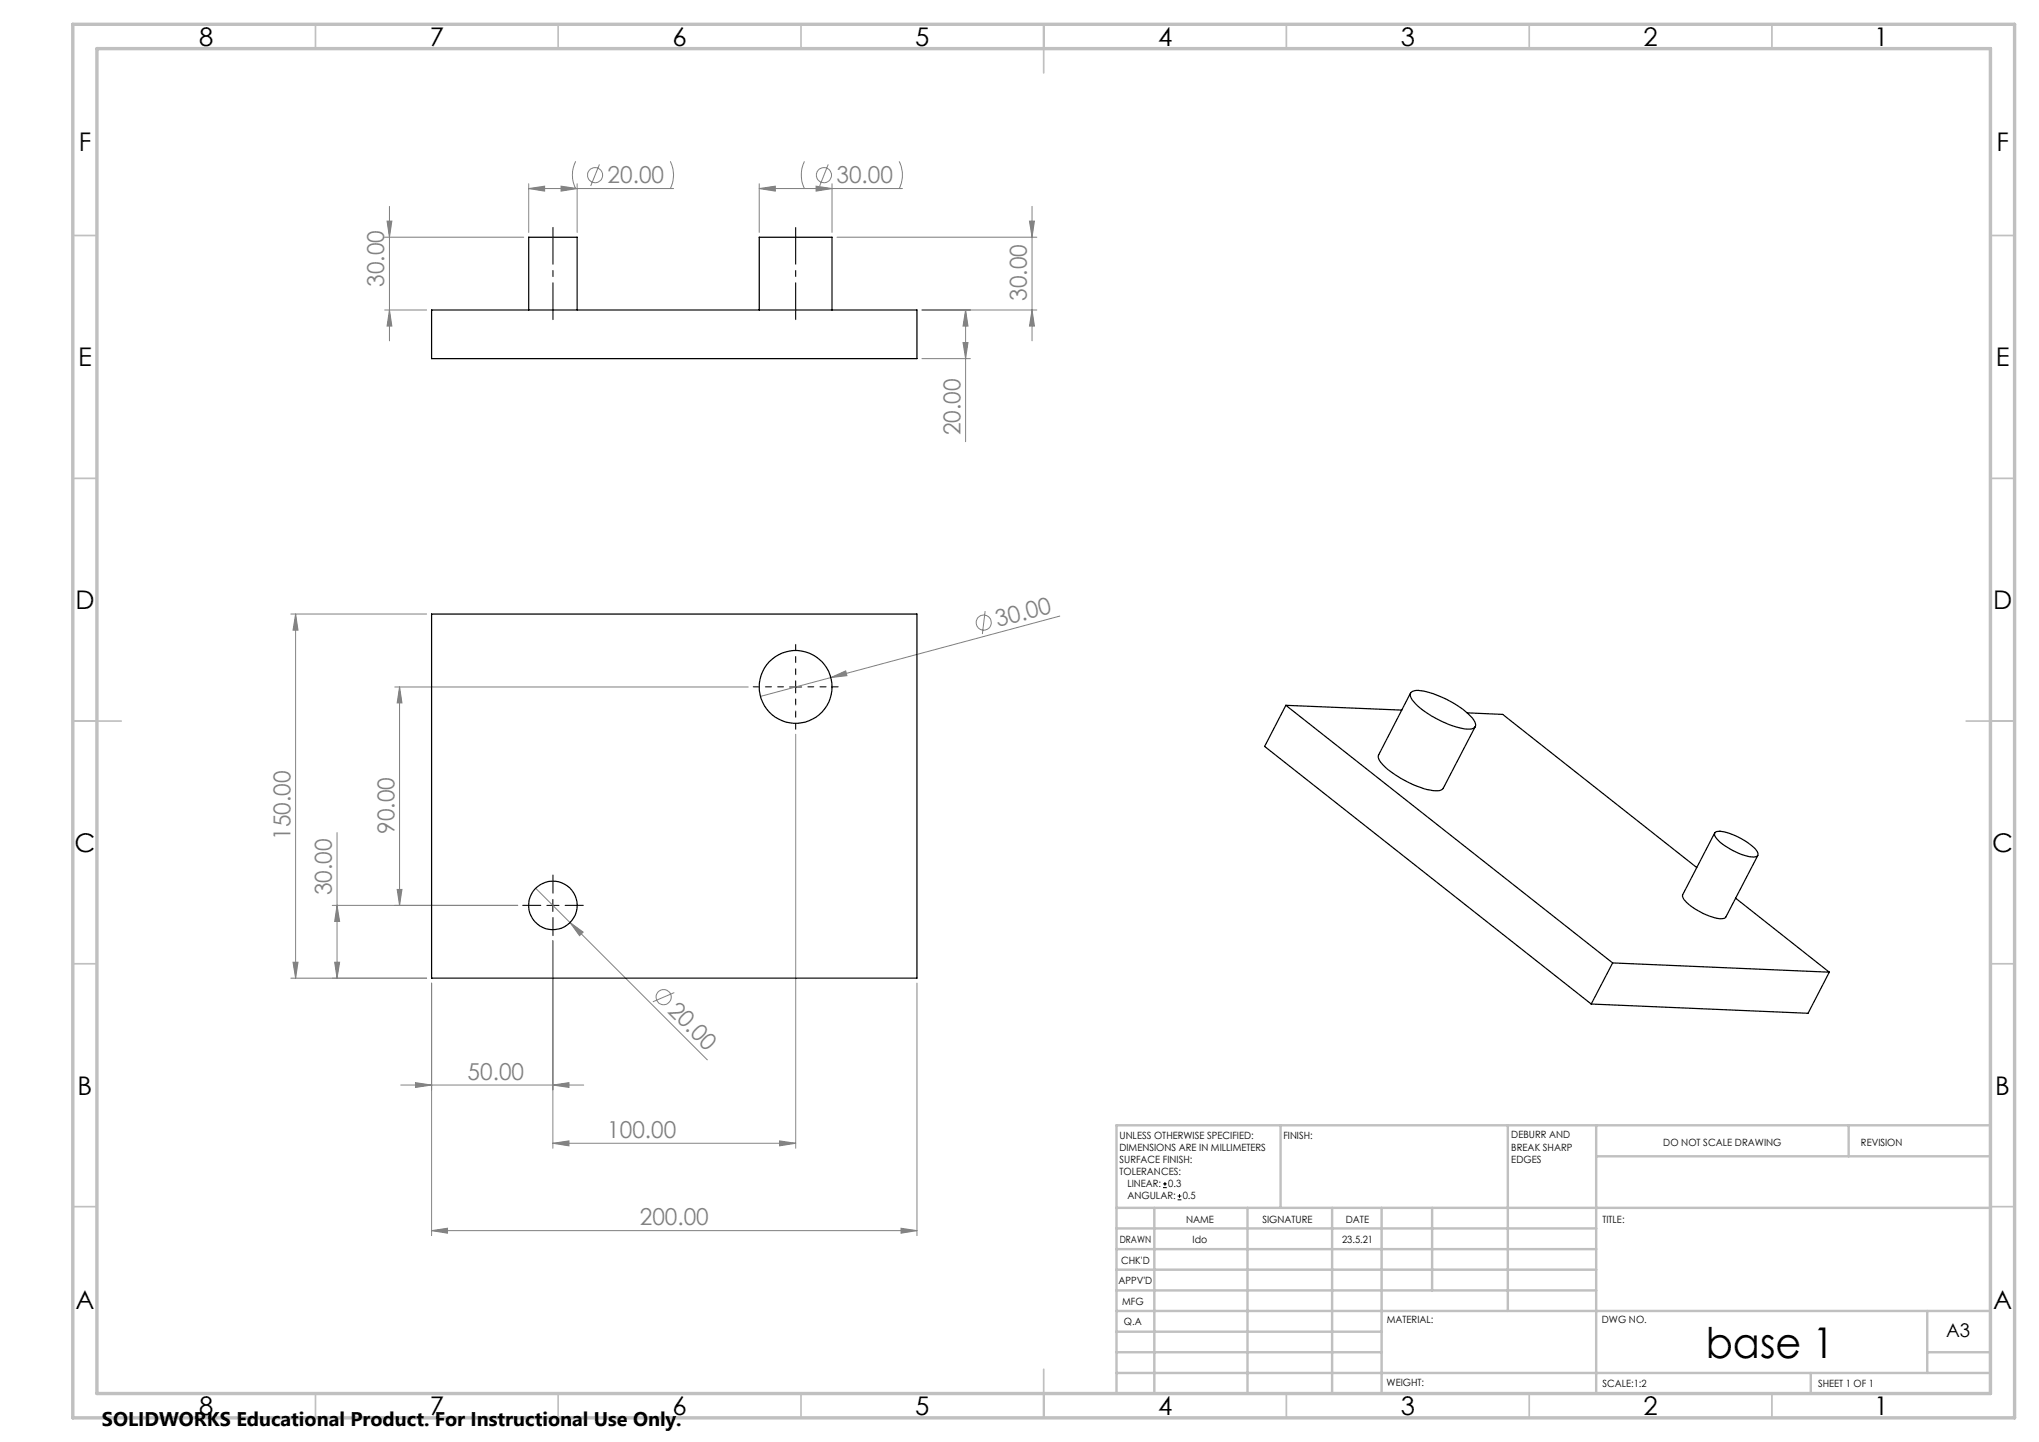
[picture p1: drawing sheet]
<svg xmlns="http://www.w3.org/2000/svg" width="420mm" height="297mm" viewBox="0 0 420 297" stroke-linecap="round" stroke-linejoin="round" font-family="sans-serif">
<g fill="none" stroke="#808080" stroke-width=".21">
<path d="M108.9 38.8l3.3-.5v1.1zM108.9 38.8h29.8M108.9 37.8v10.1M115.6 38.3l3.3 .5-3.3 .6zM118.6 33.2a6.2 6.2 0 0 0 0 5.6M118.9 37.8v10.1M123.5 33.9l-1.8 4.4M138.1 33.2a6.2 6.2 0 0 1 0 5.6M156.4 38.8l3.3-.5v1.1zM156.4 37.8v10.1M156.4 38.8h29.5M165.7 33.2a6.5 6.5 0 0 0 0 5.6"/>
<path d="M168.1 38.3l3.3 .5-3.3 .6zM170.6 33.9l-1.8 4.4M171.4 37.8v10.1M185.2 33.2a6.2 6.2 0 0 1 0 5.6M79.2 48.9h28.7M79.7 45.5h1l-.5 3.4zM80.2 42.5v27.7M172.4 48.9h41.2M212.1 45.5h1l-.5 3.4zM212.6 42.5v27.7M79.2 63.8h8.7M80.2 63.8l.5 3.4h-1z"/>
<path d="M189.9 63.8h23.7M189.9 73.9h10M198.4 70.6h1l-.5 3.3zM198.9 63.8v27.2M198.9 63.8l.5 3.4h-1zM212.6 63.8l.5 3.4h-1zM59.9 126.5h28M60.9 126.5v75M60.9 126.5l.5 3.3h-1zM171.1 139.6l3.1-1.4 .2 1zM202.9 125.9l-.5 4.7M218.3 126.9l-61.7 16.5"/>
<path d="M81.3 141.5h72.8M82.3 141.5v45M82.3 141.5l.5 3.3h-1zM163.9 151.2v85.3M69.4 171.5v30M60.4 198.2h1l-.5 3.3zM68.4 186.5h38.2M68.9 198.2h1.1l-.6 3.3zM69.4 186.5l.6 3.3h-1.1zM81.8 183.2h1l-.5 3.3zM110.3 182.9l35.4 35.4M113.9 193.7v42.8"/>
<path d="M117.4 190l2.7 2-.7 .7zM59.9 201.5h28M88.9 202.5v52M138.9 204.4l-4.4 1.9M188.9 202.5v52M82.5 223.5h37.7M85.6 223l3.3 .5-3.3 .5zM113.9 223.5l3.3-.5v1zM113.9 235.5l3.3-.5v1zM113.9 235.5h50M160.6 235l3.3 .5-3.3 .5zM88.9 253.5l3.3-.5v1z"/>
<path d="M88.9 253.5h100M185.6 253l3.3 .5-3.3 .5z"/>
<circle cx="122.6" cy="36.1" r="1.55"/>
<circle cx="169.7" cy="36.1" r="1.55"/>
<circle cx="202.6" cy="128.2" r="1.55"/>
<circle cx="136.7" cy="205.4" r="1.55"/>
</g>
<path d="M162.6 141.5h2.5M163.9 140.2v2.5M112.6 186.5h2.5M113.9 185.2v2.5M239.6 244.6h.7M239.6 243.8h.7M240 243.4v.8M242.6 247.1h.7M242.6 246.3h.7M243 246v.7" fill="none" stroke="#000" stroke-width=".21"/>
<path d="M111.4 186.5h-3.7M113.9 184v-3.8M113.9 189v3.7M116.4 186.5h3.8" fill="none" stroke="#000" stroke-width=".21" stroke-dasharray="15.2 1.3 1.3 1.3"/>
<path d="M163.9 139v-6.3M161.4 141.5h-6.2M163.9 144v6.2M166.4 141.5h6.3" fill="none" stroke="#000" stroke-width=".21" stroke-dasharray="15.2 1.3 1.3 1.3" stroke-dashoffset="14"/>
<path d="M113.9 46.8v19M163.9 46.8v19" fill="none" stroke="#000" stroke-width=".21" stroke-dasharray="15.2 1.3 1.3 1.3" stroke-dashoffset="7.6"/>
<g fill="none" stroke="#c0c0c0" stroke-width=".35">
<path d="M65 5v5M115 5v5M165 5v5M215 5v10M265 5v5M315 5v5M365 5v5M15 48.5h5M410 48.5h5M15 98.5h5M410 98.5h5M15 148.5h10"/>
<path d="M405 148.5h10M15 198.5h5M410 198.5h5M15 248.5h5M410 248.5h5M65 287v5M115 287v5M165 287v5M215 282v10M265 287v5M315 287v5M365 287v5"/>
</g>
<g fill="none" stroke="#c0c0c0" stroke-width=".5">
<path d="M263.8 231.8v17M310.6 231.8v38.2M328.8 231.8v55.2M328.8 238.2h81.2M380.8 231.8v6.4M410 231.8h-180v55.2M230 248.8h180M230 257.3h98.8M230 253h98.8M237.8 248.8v38.2M257 248.8v38.2M274.4 248.8v38.2"/>
<path d="M284.6 248.8v38.2M295 248.8v17M230 265.8h98.8M230 261.5h98.8M230 278.5h54.6M230 274.3h54.6M230 270h180M397 278.5h13M397 270v12.8M230 282.8h180M373 282.8v4.2"/>
</g>
<path d="M15 5h400v287h-400zM20 10h390v277h-390z" fill="none" stroke="#c0c0c0" stroke-width=".7"/>
<g fill="#808080">
<path d="M171.1 139.6l3.1-1.4 .2 1z"/>
<path d="M117.4 190l2.7 2-.7 .7z"/>
<path d="M113.9 223.5l3.3-.5v1zM85.6 223l3.3 .5-3.3 .5zM185.6 253l3.3 .5-3.3 .5zM88.9 253.5l3.3-.5v1zM160.6 235l3.3 .5-3.3 .5zM113.9 235.5l3.3-.5v1zM168.1 38.3l3.3 .5-3.3 .6zM156.4 38.8l3.3-.5v1.1zM115.6 38.3l3.3 .5-3.3 .6zM108.9 38.8l3.3-.5v1.1z"/>
<path d="M81.8 183.2h1l-.5 3.3zM82.3 141.5l.5 3.3h-1zM60.4 198.2h1l-.5 3.3zM60.9 126.5l.5 3.3h-1z"/>
<path d="M69.4 186.5l.6 3.3h-1.1zM68.9 198.2h1.1l-.6 3.3zM198.9 63.8l.5 3.4h-1zM198.4 70.6h1l-.5 3.3zM212.1 45.5h1l-.5 3.4zM212.6 63.8l.5 3.4h-1zM79.7 45.5h1l-.5 3.4zM80.2 63.8l.5 3.4h-1z"/>
</g>
<g fill="none" stroke="#000" stroke-width=".25">
<path d="M88.9 63.8h100v10.1h-100zM108.9 63.8v-14.9h10v14.9M156.4 63.8v-14.9h15v14.9M88.9 126.5h100v75h-100zM264.9 145.3l-4.4 8.4 67.3 53.1M264.9 145.3l67.3 53M264.9 145.3l23.8 1M290.5 142.7l-6.5 12.8a1.69 1.69 0 0 0 .6 1.8 20.3 20.3 0 0 0 11.1 5.6l.8-.1 .8-.4 6.6-12.8M290.6 142.7l.2-.2a4.6 4.6 0 0 1 3.7 .2 19.4 19.4 0 0 1 9 5.5l.2 .4a.99 .99 0 0 1 .1 1.2 .99 .99 0 0 1-1.1 .4 19.3 19.3 0 0 1-11.8-6l-.2-.4a1.05 1.05 0 0 1-.1-1.1zM302.2 146.8l7.3 .3 40 31.6M353.2 171.6l-6.6 12.8a4 4 0 0 0 2.1 2.5 11.1 11.1 0 0 0 6.2 2.3l.6-.3 6.6-12.7M353.4 171.4a6.5 6.5 0 0 1 4.6 1 9 9 0 0 1 4.1 3.3 .69 .69 0 0 1-.9 .8 12.7 12.7 0 0 1-7.8-4l-.2-.3a.62 .62 0 0 1 .2-.8z"/>
<path d="M332.2 198.3l-4.4 8.5M332.2 198.3l44.6 1.9M357.5 185l19.3 15.2M376.8 200.2l-4.4 8.5-44.6-1.9"/>
<circle cx="163.9" cy="141.5" r="7.5"/>
<circle cx="113.9" cy="186.5" r="5"/>
</g>
<text font-size="8.7" x="351.3" y="279.6">base 1</text>
<g font-size="5.3">
<text x="41" y="9.4">8</text>
<text x="88.5" y="9.4">7</text>
<text x="138.5" y="9.4">6</text>
<text x="188.5" y="9.4">5</text>
<text x="238.5" y="9.4">4</text>
<text x="288.5" y="9.4">3</text>
<text x="338.5" y="9.4">2</text>
<text x="386" y="9.4">1</text>
<text x="16.2" y="31.2">F</text>
<text x="411.2" y="31.2">F</text>
<text x="16.1" y="75.4">E</text>
<text x="411.1" y="75.4">E</text>
<text x="15.5" y="125.5">D</text>
<text x="410.5" y="125.5">D</text>
<text x="15.4" y="175.5">C</text>
<text x="410.4" y="175.5">C</text>
<text x="16" y="225.4">B</text>
<text x="411" y="225.4">B</text>
<text x="15.5" y="269.7">A</text>
<text x="410.5" y="269.7">A</text>
<text x="41" y="291.4">8</text>
<text x="88.5" y="291.4">7</text>
<text x="138.5" y="291.4">6</text>
<text x="188.5" y="291.4">5</text>
<text x="238.5" y="291.4">4</text>
<text x="288.5" y="291.4">3</text>
<text x="338.5" y="291.4">2</text>
<text x="386" y="291.4">1</text>
</g>
<g font-size="4.8" fill="#808080">
<text x="125.2" y="37.7">20.00</text>
<text x="172.3" y="37.7">30.00</text>
<text x="79.2" y="59.1" transform="rotate(-90 79.2 59.1)">30.00</text>
<text x="211.5" y="61.9" transform="rotate(-90 211.5 61.9)">30.00</text>
<text x="197.8" y="89.7" transform="rotate(-90 197.8 89.7)">20.00</text>
<text x="205.5" y="129.1" transform="rotate(-15 205.5 129.1)">30.00</text>
<text x="59.8" y="173" transform="rotate(-90 59.8 173)">150.00</text>
<text x="81.2" y="171.7" transform="rotate(-90 81.2 171.7)">90.00</text>
<text x="68.4" y="184.4" transform="rotate(-90 68.4 184.4)">30.00</text>
<text x="137.4" y="208.3" transform="rotate(45 137.4 208.3)">20.00</text>
<text x="96.3" y="222.4">50.00</text>
<text x="125.1" y="234.4">100.00</text>
<text x="131.8" y="252.4">200.00</text>
</g>
<text font-size="4.1" x="21" y="293.7">SOLIDWORKS Educational Product. For Instructional Use Only.</text>
<text font-size="3.9" x="400.9" y="275.5">A3</text>
<g font-size="2.1">
<text x="230.6" y="234.6">UNLESS OTHERWISE SPECIFIED:</text>
<text x="230.6" y="237.1">DIMENSIONS ARE IN MILLIMETERS</text>
<text x="230.6" y="239.5">SURFACE FINISH:</text>
<text x="264.4" y="234.6">FINISH:</text>
<text x="311.3" y="234.5">DEBURR AND</text>
<text x="311.3" y="237">BREAK SHARP</text>
<text x="311.3" y="239.5">EDGES</text>
<text x="342.6" y="235.9">DO NOT SCALE DRAWING</text>
<text x="383.3" y="236.1">REVISION</text>
<text x="230.6" y="242">TOLERANCES:</text>
<text x="232.2" y="244.5">LINEAR: 0.3</text>
<text x="232.2" y="247">ANGULAR: 0.5</text>
<text x="244.3" y="252">NAME</text>
<text x="260" y="251.9">SIGNATURE</text>
<text x="277.2" y="251.9">DATE</text>
<text x="330.1" y="251.9">TITLE:</text>
<text x="230.6" y="256.1">DRAWN</text>
<text x="245.7" y="256.1">Ido</text>
<text x="276.4" y="255.9">23.5.21</text>
<text x="230.9" y="260.3">CHK'D</text>
<text x="230.4" y="264.4">APPV'D</text>
<text x="231.1" y="268.8">MFG</text>
<text x="231.5" y="273">Q.A</text>
<text x="285.6" y="272.5">MATERIAL:</text>
<text x="330" y="272.5">DWG NO.</text>
<text x="285.6" y="285.5">WEIGHT:</text>
<text x="330.1" y="285.6">SCALE:1:2</text>
<text x="374.5" y="285.6">SHEET 1 OF 1</text>
</g>
</svg>
